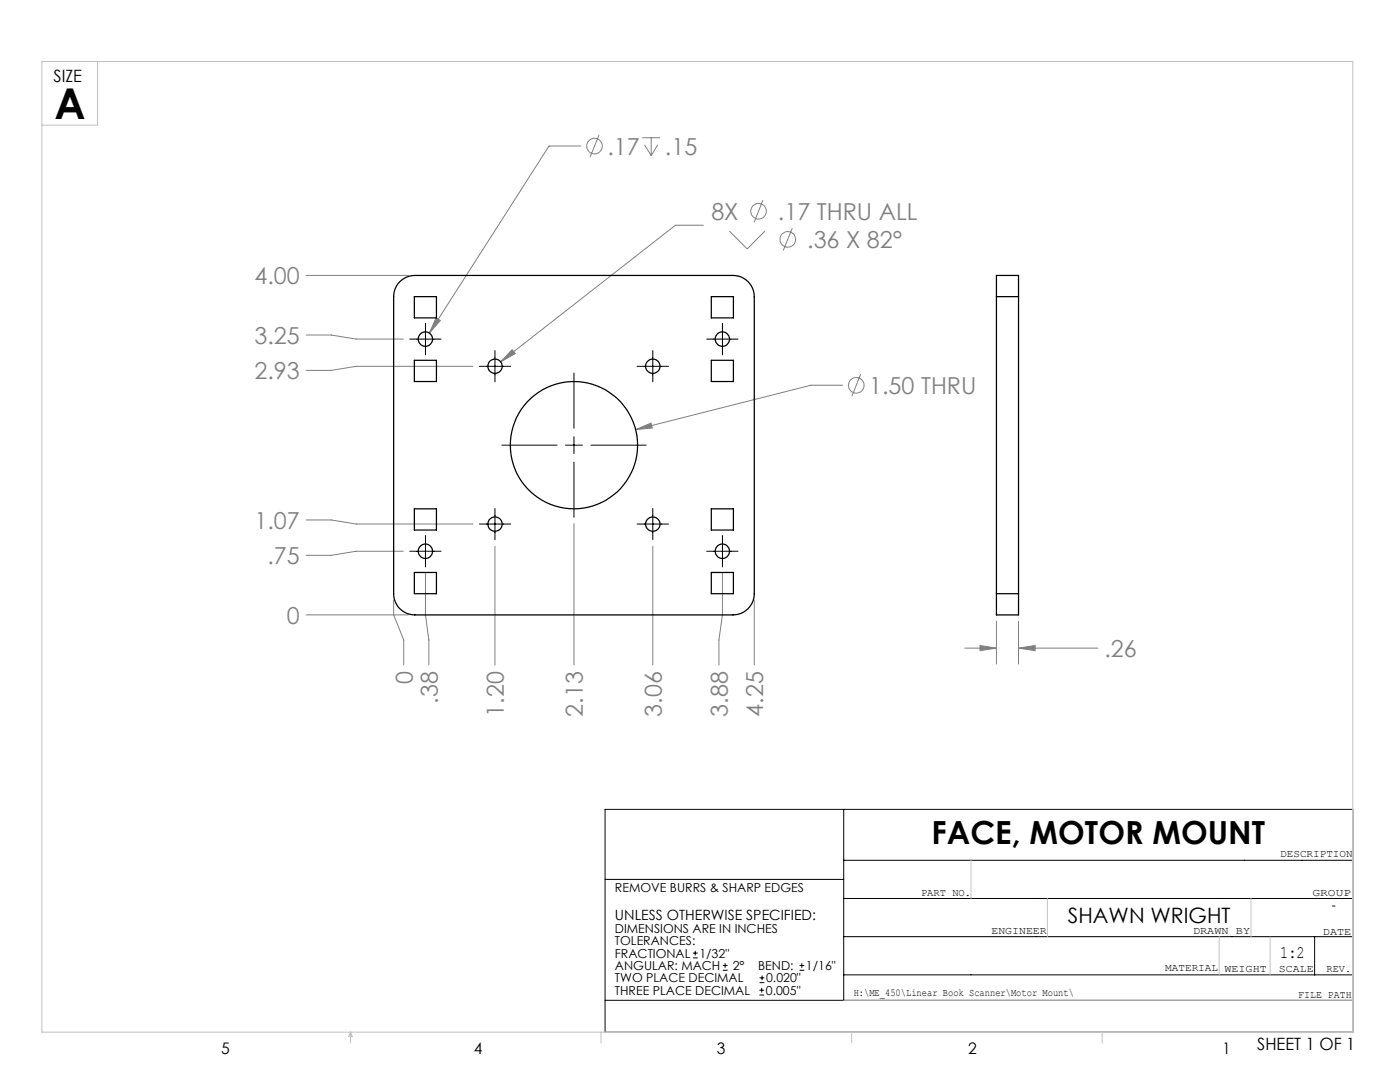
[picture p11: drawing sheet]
<svg xmlns="http://www.w3.org/2000/svg" width="279mm" height="216mm" viewBox="0 0 279 216" stroke-linecap="round" stroke-linejoin="round" font-family="sans-serif">
<g fill="none" stroke="#808080" stroke-width=".2">
<path d="M115.9 29.1h-6.3l-23.9 37.4M119.6 26.9l-1.8 4.5M128.2 27.5h3.5M128.6 28.9l1.4 2.1M130 27.5v3.5M131.3 28.9l-1.3 2.1M152.3 39.9l-1.8 4.5M61.1 55h20.4M140.4 44.9h-5.6l-34.9 27.3M145.6 46.1l3.5 3.6 3.5-3.6M158.1 45.5l-1.8 4.5M61.1 66.9h5l5 .8h9.4"/>
<path d="M87 63.4l.9 .6-2.2 2.5zM94.4 73.1h-23.3l-5 .8h-5M102.2 69.8l.6 .8-2.9 1.6zM168.2 76.9h-6.4l-34.9 8.8M171.8 74.6l-1.8 4.5M126.9 85.7l3-1.3 .3 1zM61.1 103.8h5l5 .8h23.3M78.6 119.7v3l2 5v5M80.5 110h-9.4l-5 .8h-5M84.9 114.4v8.3l.7 5v5M98.8 109v23.7M114.5 104.5v28.2"/>
<path d="M130.3 109v23.7M144.2 114.4v8.3l-.7 5v5M150.5 119.7v13M61.1 122.7h20.4M192.5 129.3h6.4M195.6 128.8l3.3 .5-3.3 .5zM198.9 124v8.5M203.3 129.3l3.3-.5v1zM203.3 124v8.5M203.3 129.3h15.8"/>
<circle cx="118.6" cy="29.2" r="1.56"/>
<circle cx="151.4" cy="42.2" r="1.55"/>
<circle cx="157.2" cy="47.8" r="1.55"/>
<circle cx="170.9" cy="76.9" r="1.56"/>
</g>
<g fill="none" stroke="#000" stroke-width=".2">
<path d="M81.8 67.7h6.2M84.9 64.5v6.3M95.7 73.1h6.2M98.8 70v6.2M114.5 74.4v11M127.1 73.1h6.3M130.3 70v6.2M141 67.7h6.3M144.2 64.5v6.3M100.2 88.8h11M112.9 88.8h3.3M114.5 87.1v3.4"/>
<path d="M114.5 92.2v11M117.9 88.8h11M81.8 110h6.2M84.9 106.9v6.2M95.7 104.6h6.2M98.8 101.5v6.2M127.1 104.6h6.3M130.3 101.5v6.2M141 110h6.3M144.2 106.9v6.2M120.8 161.5h149.2v44.5h-149.2zM120.8 175.5h47.6"/>
<path d="M168.4 179.3h101.6M168.4 161.5v38.1M168.4 171.7h101.6M120.8 199.6h149.2M138.3 191.1h.9M138.3 190.2h.9M138.7 189.7v.9M144.3 193.6h.9M144.3 192.7h.9M144.7 192.2v.9M151.6 198.5h.9M151.6 197.6h.9"/>
<path d="M151.6 196.1h.9M151.6 195.1h.9M152 197.1v.9M152.1 194.7v.9M159.6 193.6h.9M159.6 192.7h.9M160 192.2v.9M168.4 186.9h101.6M168.4 194.5h101.6M262.4 186.9v7.6"/>
</g>
<g fill="none" stroke="#c0c0c0" stroke-width=".2">
<path d="M8.4 12.3h261.6v193.7h-261.6zM19.5 12.3v12.7h-11.1M193.8 171.7v7.6M209 179.3v7.6M249.7 179.3v7.6M168.4 199.6h101.6M243.3 186.9v7.6M253.5 186.9v7.6M70 206v2.1M70 206l.3 .8h-.7zM119.9 206v2.1M170 206v2.1"/>
<path d="M220 206v2.1"/>
</g>
<path d="M87 63.4l-1.3 3.1 2.2-2.5zM102.2 69.8l-2.3 2.4 2.9-1.6zM126.9 85.7l3.3-.3-.3-1zM203.3 129.3l3.3-.5v1zM195.6 128.8l3.3 .5-3.3 .5z" fill="#808080"/>
<g fill="none" stroke="#000" stroke-width=".25">
<path d="M79.8 56.2l.4-.4a4.1 4.1 0 0 1 2.6-.8h63.5a4.2 4.2 0 0 1 4.2 4.2v59.3a4.2 4.2 0 0 1-4.2 4.2h-63.5a4.2 4.2 0 0 1-4.2-4.2v-59.3l.3-1.6zM82.7 59.2h4.4v4.2h-4.4zM142 59.2h4.4v4.2h-4.4zM198.9 59.2v-4.2h4.4v4.2M198.9 59.2h4.4M198.9 59.2v59.3M203.3 59.2v59.3M82.7 71.9h4.4v4.2h-4.4zM142 71.9h4.4v4.2h-4.4zM82.7 114.2h4.4v4.3h-4.4zM82.7 101.5h4.4v4.3h-4.4zM142 114.2h4.4v4.3h-4.4z"/>
<path d="M142 101.5h4.4v4.3h-4.4zM198.9 118.5v4.2h4.4v-4.2M198.9 118.5h4.4"/>
<circle cx="84.9" cy="67.7" r="1.44"/>
<circle cx="98.8" cy="73.1" r="1.43"/>
<circle cx="130.3" cy="73.1" r="1.43"/>
<circle cx="144.2" cy="67.7" r="1.44"/>
<circle cx="114.5" cy="88.8" r="12.7"/>
<circle cx="84.9" cy="110" r="1.44"/>
<circle cx="98.8" cy="104.6" r="1.43"/>
<circle cx="130.3" cy="104.6" r="1.43"/>
<circle cx="144.2" cy="110" r="1.44"/>
</g>
<text font-size="8.5" x="10.9" y="23.8">A</text>
<text font-size="6.3" x="185.9" y="168.4">FACE, MOTOR MOUNT</text>
<g font-size="4.7" fill="#808080">
<text x="121.2" y="30.8">.17</text>
<text x="132.7" y="30.8">.15</text>
<text x="142" y="43.9">8X</text>
<text x="155.3" y="43.8">.17 THRU ALL</text>
<text x="161.1" y="49.5">.36 X 82°</text>
<text x="50.8" y="56.7">4.00</text>
<text x="50.8" y="68.6">3.25</text>
<text x="50.8" y="75.6">2.93</text>
<text x="173.5" y="78.6">1.50 THRU</text>
<text x="50.8" y="105.5">1.07</text>
<text x="53.4" y="112.6">.75</text>
<text x="57.2" y="124.4">0</text>
<text x="220.4" y="131.1">.26</text>
<text x="82.4" y="136.6" transform="rotate(-90 82.4 136.6)">0</text>
<text x="87.4" y="140.4" transform="rotate(-90 87.4 140.4)">.38</text>
<text x="100.6" y="143" transform="rotate(-90 100.6 143)">1.20</text>
<text x="116.3" y="143" transform="rotate(-90 116.3 143)">2.13</text>
<text x="132.1" y="143" transform="rotate(-90 132.1 143)">3.06</text>
<text x="145.3" y="143" transform="rotate(-90 145.3 143)">3.88</text>
<text x="152.3" y="143" transform="rotate(-90 152.3 143)">4.25</text>
</g>
<text font-size="4.2" x="213.1" y="184.3">SHAWN WRIGHT</text>
<text font-size="3.5" x="255.5" y="191.2">1:2</text>
<g font-size="3.4">
<text x="10.7" y="16.4">SIZE</text>
<text x="250.9" y="209.5">SHEET 1 OF 1</text>
</g>
<g font-size="3.2">
<text x="44.2" y="210.4">5</text>
<text x="94.6" y="210.3">4</text>
<text x="143.1" y="210.4">3</text>
<text x="193.2" y="210.3">2</text>
<text x="244" y="210.3">1</text>
</g>
<g font-size="2.8">
<text x="122.7" y="183.6">UNLESS OTHERWISE SPECIFIED:</text>
<text x="265.7" y="181.6">-</text>
</g>
<g font-size="2.5">
<text x="122.7" y="178">REMOVE BURRS &amp; SHARP EDGES</text>
<text x="122.7" y="186.2">DIMENSIONS ARE IN INCHES</text>
<text x="122.7" y="188.6">TOLERANCES:</text>
<text x="122.7" y="191.1">FRACTIONAL</text>
<text x="139.6" y="191.1">1/32&quot;</text>
<text x="122.7" y="193.6">ANGULAR: MACH</text>
<text x="122.7" y="196">TWO PLACE DECIMAL</text>
<text x="146.2" y="193.6">2°</text>
<text x="151.3" y="193.6">BEND:</text>
<text x="152.9" y="196">0.020&quot;</text>
<text x="160.8" y="193.6">1/16&quot;</text>
<text x="122.7" y="198.5">THREE PLACE DECIMAL</text>
<text x="152.8" y="198.5">0.005&quot;</text>
</g>
<g font-size="2.1">
<text x="255.5" y="171">DESCRIPTION</text>
<text x="183.8" y="178.8">PART NO.</text>
<text x="261.9" y="178.8">GROUP</text>
<text x="197.9" y="186.4">ENGINEER</text>
<text x="238.1" y="186.4">DRAWN BY</text>
<text x="264" y="186.5">DATE</text>
<text x="232.5" y="193.8">MATERIAL</text>
<text x="244.4" y="193.9">WEIGHT</text>
<text x="255.2" y="194">SCALE</text>
<text x="264.7" y="193.9">REV.</text>
<text x="170.4" y="198.7">H:\ME_450\Linear Book Scanner\Motor Mount\</text>
<text x="259.1" y="199.1">FILE PATH</text>
</g>
</svg>
